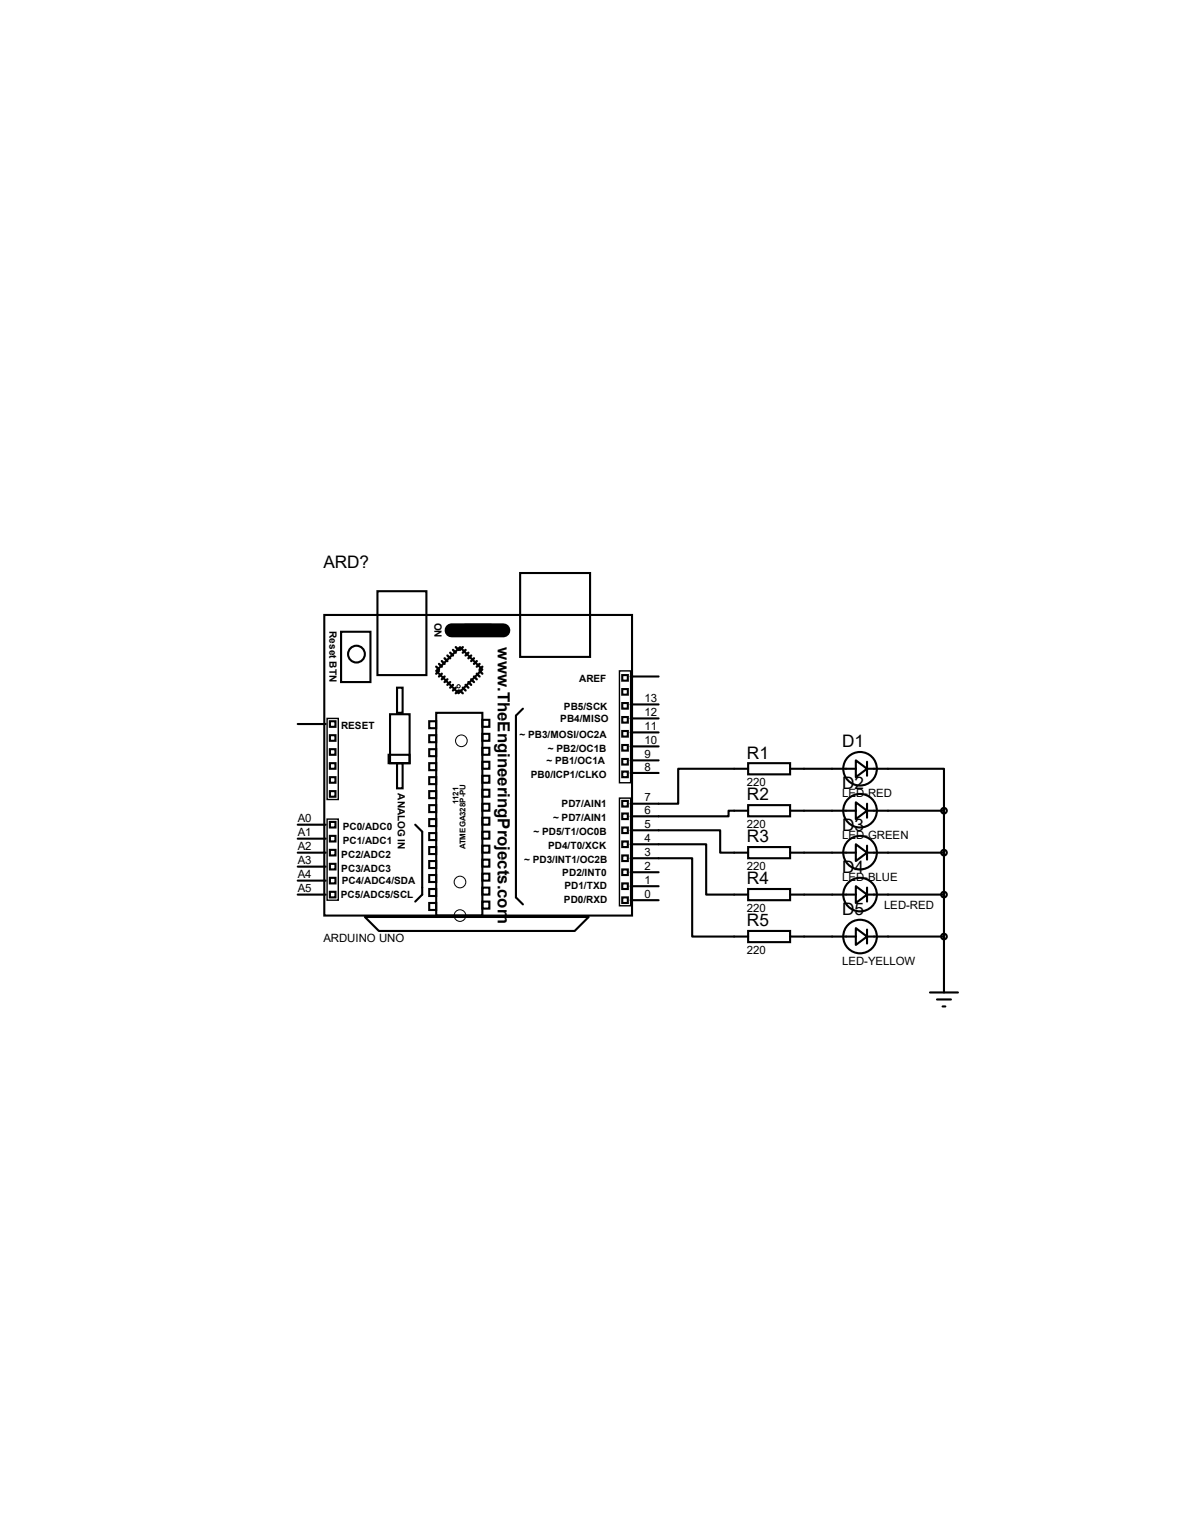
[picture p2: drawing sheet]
<svg xmlns="http://www.w3.org/2000/svg" width="216mm" height="279mm" viewBox="0 0 216 279" stroke-linecap="round" stroke-linejoin="round" font-family="sans-serif">
<g fill="none" stroke="#000" stroke-width=".38">
<path d="M58.9 111.7h55.9v54.6h-55.9zM61.9 114.8h5.4v9.1h-5.4zM68.5 107.4h8.9v15.2h-8.9zM84.5 113.5h4.6v2h-4.6zM94.4 104.1h12.7v15.2h-12.7zM54.1 131.5h5M59.9 133.6h1v1h-1zM59.9 138.6h1v1.1h-1zM59.9 136.1h1v1h-1zM59.9 131h1v1h-1zM70.6 137.1h3.8v1.5h-3.8zM70.8 129.8h3.6v8.8h-3.6z"/>
<path d="M72.1 124.9h1v4.6h-1zM72.1 138.6h1v4.6h-1zM77.9 131h1.3v1.3h-1.3zM77.9 133.6h1.3v1.2h-1.3zM77.9 136.1h1.3v1.3h-1.3zM77.9 138.6h1.3v1.3h-1.3zM79.2 129.5h8.4v36.8h-8.4zM79.2 121.9l4.3-4.3 4.1 4-4.3 4.3zM87.6 130.8h1.3v1.2h-1.3zM87.6 133.3h1.3v1.3h-1.3zM87.6 135.8h1.3v1.3h-1.3zM87.6 138.4h1.3v1.3h-1.3z"/>
<path d="M95 128.7l-1.3 1.3v33l1.3 1.3M113 122.6h1v1.1h-1zM113 127.7h1v1h-1zM113 130.3h1v1h-1zM113 132.8h1v1h-1zM113 135.3h1v1.1h-1zM113 137.9h1v1h-1zM113 125.2h1v1h-1zM114.5 138.1h5.1M114.5 135.6h5.1M114.5 133.1h5.1M114.5 130.5h5.1"/>
<path d="M114.5 128h5.1M114.5 122.9h5.1M135.8 138.6h7.7v2.1h-7.7zM135.8 139.7h-12.7v6.3h-8.6M143.5 139.7h11.9M155.4 138.1l2 1.6-2 1.5zM157.4 139.7h14v7.6M157.4 138.4v2.5M54.1 154.9h5M54.1 160h5M54.1 157.4h5M54.1 152.4h5"/>
<path d="M54.1 149.8h5M59.9 143.7h1v1h-1zM59.9 141.2h1v1h-1zM59.9 149.3h1v1h-1zM59.9 151.8h1v1.1h-1zM59.9 154.4h1v1h-1zM59.9 156.9h1v1h-1zM59.9 159.5h1v1h-1zM75.4 149.8l1.3 1.3v11.4l-1.3 1.3M77.9 141.2h1.3v1.3h-1.3zM77.9 143.7h1.3v1.3h-1.3zM77.9 146.3h1.3v1.2h-1.3z"/>
<path d="M77.9 148.8h1.3v1.3h-1.3zM77.9 151.3h1.3v1.3h-1.3zM77.9 153.9h1.3v1.3h-1.3zM77.9 156.4h1.3v1.3h-1.3zM77.9 159h1.3v1.2h-1.3zM87.6 140.9h1.3v1.3h-1.3zM87.6 143.5h1.3v1.2h-1.3zM87.6 146h1.3v1.3h-1.3zM87.6 148.5h1.3v1.3h-1.3zM87.6 151.1h1.3v1.3h-1.3zM87.6 153.6h1.3v1.3h-1.3zM87.6 156.2h1.3v1.2h-1.3z"/>
<path d="M87.6 158.7h1.3v1.3h-1.3zM113 140.2h1v1h-1zM113 145.5h1v1h-1zM113 147.8h1v1h-1zM113 150.3h1v1h-1zM113 152.9h1v1h-1zM113 155.4h1v1h-1zM113 157.9h1v1.1h-1zM114.5 150.8h16.3v4.1h5M114.5 153.4h13.7v9.1h7.6M114.5 155.9h11.2v14.2h10.1M114.5 158.5h5.1"/>
<path d="M114.5 140.4h5.1M135.8 146.3h7.7v2h-7.7zM135.8 153.9h7.7v2h-7.7zM135.8 147.3h-3.5v1h-17.8M143.5 147.3h11.9M143.5 154.9h11.9M155.4 145.8l2 1.5-2 1.5zM155.4 153.4l2 1.5-2 1.5zM157.4 147.3h14M157.4 154.9h14M157.4 146v2.5M157.4 153.6v2.6"/>
<path d="M171.4 147.3v33M54.1 162.5h5M59.9 162h1v1h-1zM66.3 166.6h40.6l-2.5 2.5h-35.6zM77.9 161.5h1.3v1.3h-1.3zM77.9 164h1.3v1.3h-1.3zM87.6 161.2h1.3v1.3h-1.3zM87.6 163.8h1.3v1.3h-1.3zM113 160.5h1v1h-1zM113 163h1v1h-1zM114.5 163.5h5.1M114.5 161h5.1"/>
<path d="M135.8 161.5h7.7v2h-7.7zM135.8 169.1h7.7v2.1h-7.7zM143.5 162.5h11.9M143.5 170.1h11.9M155.4 161l2 1.5-2 1.5zM155.4 168.6l2 1.5-2 1.6zM157.4 162.5h14M157.4 170.1h14M157.4 161.2v2.6M157.4 168.9v2.5M168.9 180.3h5M170.1 181.6h2.6"/>
<path d="M171.2 182.8h.5"/>
<circle cx="64.7" cy="118.8" r="1.52"/>
<circle cx="156.2" cy="139.7" r="3"/>
<circle cx="156.2" cy="154.9" r="3"/>
<circle cx="156.2" cy="147.3" r="3"/>
<circle cx="171.4" cy="147.3" r=".51"/>
<circle cx="171.4" cy="154.9" r=".51"/>
<circle cx="156.2" cy="162.5" r="3"/>
<circle cx="156.2" cy="170.1" r="3"/>
<circle cx="171.4" cy="162.5" r=".51"/>
<circle cx="171.4" cy="170.1" r=".51"/>
</g>
<path d="M82 114.5h9.4" fill="none" stroke="#000" stroke-width="2.5"/>
<g fill="none" stroke="#000" stroke-width=".42">
<path d="M80.7 119.6l.5 .5M81.2 119.1l.5 .5M81.7 118.6l.6 .5M82.3 118.1l.5 .5M82.8 117.6l.5 .5M84 117.6l-.5 .5M84.5 118.1l-.5 .5M85 118.6l-.5 .5M85.6 119.1l-.6 .5M86.1 119.6l-.5 .5M79.2 121.1l.5 .5M79.7 120.6l.5 .5"/>
<path d="M79.7 121.9l-.5 .5M80.2 120.1l.5 .5M80.2 122.4l-.5 .5M80.7 122.9l-.5 .5M81.2 123.4l-.5 .5M81.7 123.9l-.5 .5M82.3 124.4l-.6 .5M82.8 124.9l-.5 .5M83.3 125.4l-.5 .5M83.5 125.4l.5 .5M84 124.9l.5 .5M84.5 124.4l.5 .5"/>
<path d="M85 123.9l.6 .5M85.6 123.4l.5 .5M86.1 122.9l.5 .5M86.6 122.4l.5 .5M86.6 120.1l-.5 .5M87.1 121.9l.5 .5M87.1 120.6l-.5 .5M87.6 121.1l-.5 .5"/>
</g>
<g fill="none" stroke="#000" stroke-width=".18">
<circle cx="83.3" cy="124.7" r=".3"/>
<circle cx="83.8" cy="134.6" r="1.06"/>
<circle cx="83.5" cy="166.3" r="1.06"/>
<circle cx="83.5" cy="160.2" r="1.06"/>
</g>
<path d="M59.4 130.5h2v14.7h-2zM112.5 121.9h2v20.3h-2zM59.4 148.8h2v14.7h-2zM112.5 145h2v19.5h-2z" fill="none" stroke="#000" stroke-width=".25"/>
<g font-size="3.1">
<text x="58.7" y="103.3">ARD?</text>
<text x="135.6" y="137.8">R1</text>
<text x="152.9" y="135.8">D1</text>
<text x="152.9" y="143.3">D2</text>
<text x="135.6" y="145.4">R2</text>
<text x="135.6" y="153">R3</text>
<text x="152.9" y="151">D3</text>
<text x="135.6" y="160.6">R4</text>
<text x="152.9" y="158.6">D4</text>
<text x="152.9" y="166.2">D5</text>
<text x="135.6" y="168.2">R5</text>
</g>
<text font-size="3" x="90.4" y="117.6" transform="rotate(90 90.4 117.6)">www.TheEngineeringProjects.com</text>
<g font-size="2.1">
<text x="117.1" y="130.1">12</text>
<text x="117.1" y="127.6">13</text>
<text x="117.1" y="137.7">9</text>
<text x="117.1" y="135.2">10</text>
<text x="117.1" y="132.6">11</text>
<text x="117.1" y="140">8</text>
<text x="135.6" y="142.7">220</text>
<text x="54.1" y="149.4">A0</text>
<text x="117.1" y="147.9">6</text>
<text x="117.1" y="145.6">7</text>
<text x="152.9" y="144.8">LED-RED</text>
<text x="54.1" y="154.5">A2</text>
<text x="54.1" y="151.9">A1</text>
<text x="117.1" y="155.5">3</text>
<text x="117.1" y="153">4</text>
<text x="117.1" y="150.4">5</text>
<text x="135.6" y="150.4">220</text>
<text x="152.9" y="152.4">LED-GREEN</text>
<text x="54.1" y="159.6">A4</text>
<text x="54.1" y="157">A3</text>
<text x="117.1" y="160.6">1</text>
<text x="117.1" y="158">2</text>
<text x="135.6" y="158">220</text>
<text x="152.9" y="160">LED-BLUE</text>
<text x="54.1" y="162.1">A5</text>
<text x="117.1" y="163.1">0</text>
<text x="135.6" y="165.6">220</text>
<text x="160.5" y="165.1">LED-RED</text>
<text x="58.7" y="171.2">ARDUINO UNO</text>
<text x="135.6" y="173.2">220</text>
<text x="152.9" y="175.3">LED-YELLOW</text>
</g>
<g font-size="1.8">
<text x="78.9" y="113.1" transform="rotate(90 78.9 113.1)">ON</text>
<text x="59.8" y="114.7" transform="rotate(90 59.8 114.7)">Reset BTN</text>
<text x="105.2" y="123.8">AREF</text>
<text x="101.7" y="131.2">PB4/MISO</text>
<text x="102.4" y="128.9">PB5/SCK</text>
<text x="61.9" y="132.5">RESET</text>
<text x="94.3" y="134">~ PB3/MOSI/OC2A</text>
<text x="99.5" y="136.5">~ PB2/OC1B</text>
<text x="96.4" y="141.4">PB0/ICP1/CLKO</text>
<text x="99.2" y="138.8">~ PB1/OC1A</text>
<text x="72.3" y="144.1" transform="rotate(90 72.3 144.1)">ANALOG IN</text>
<text x="100.4" y="149.2">~ PD7/AIN1</text>
<text x="102" y="146.7">PD7/AIN1</text>
<text x="62" y="155.8">PC2/ADC2</text>
<text x="62.2" y="153.3">PC1/ADC1</text>
<text x="62.2" y="150.7">PC0/ADC0</text>
<text x="96.9" y="151.8">~ PD5/T1/OC0B</text>
<text x="99.5" y="154.3">PD4/T0/XCK</text>
<text x="62" y="158.4">PC3/ADC3</text>
<text x="62.1" y="160.7">PC4/ADC4/SDA</text>
<text x="95.2" y="156.8">~ PD3/INT1/OC2B</text>
<text x="102.1" y="159.1">PD2/INT0</text>
<text x="102.5" y="161.4">PD1/TXD</text>
<text x="61.9" y="163.2">PC5/ADC5/SCL</text>
<text x="102.4" y="164">PD0/RXD</text>
</g>
<g font-size="1.4">
<text x="83.2" y="146" transform="rotate(-90 83.2 146)">1121</text>
<text x="84.5" y="154.3" transform="rotate(-90 84.5 154.3)">ATMEGA328P-PU</text>
</g>
</svg>
